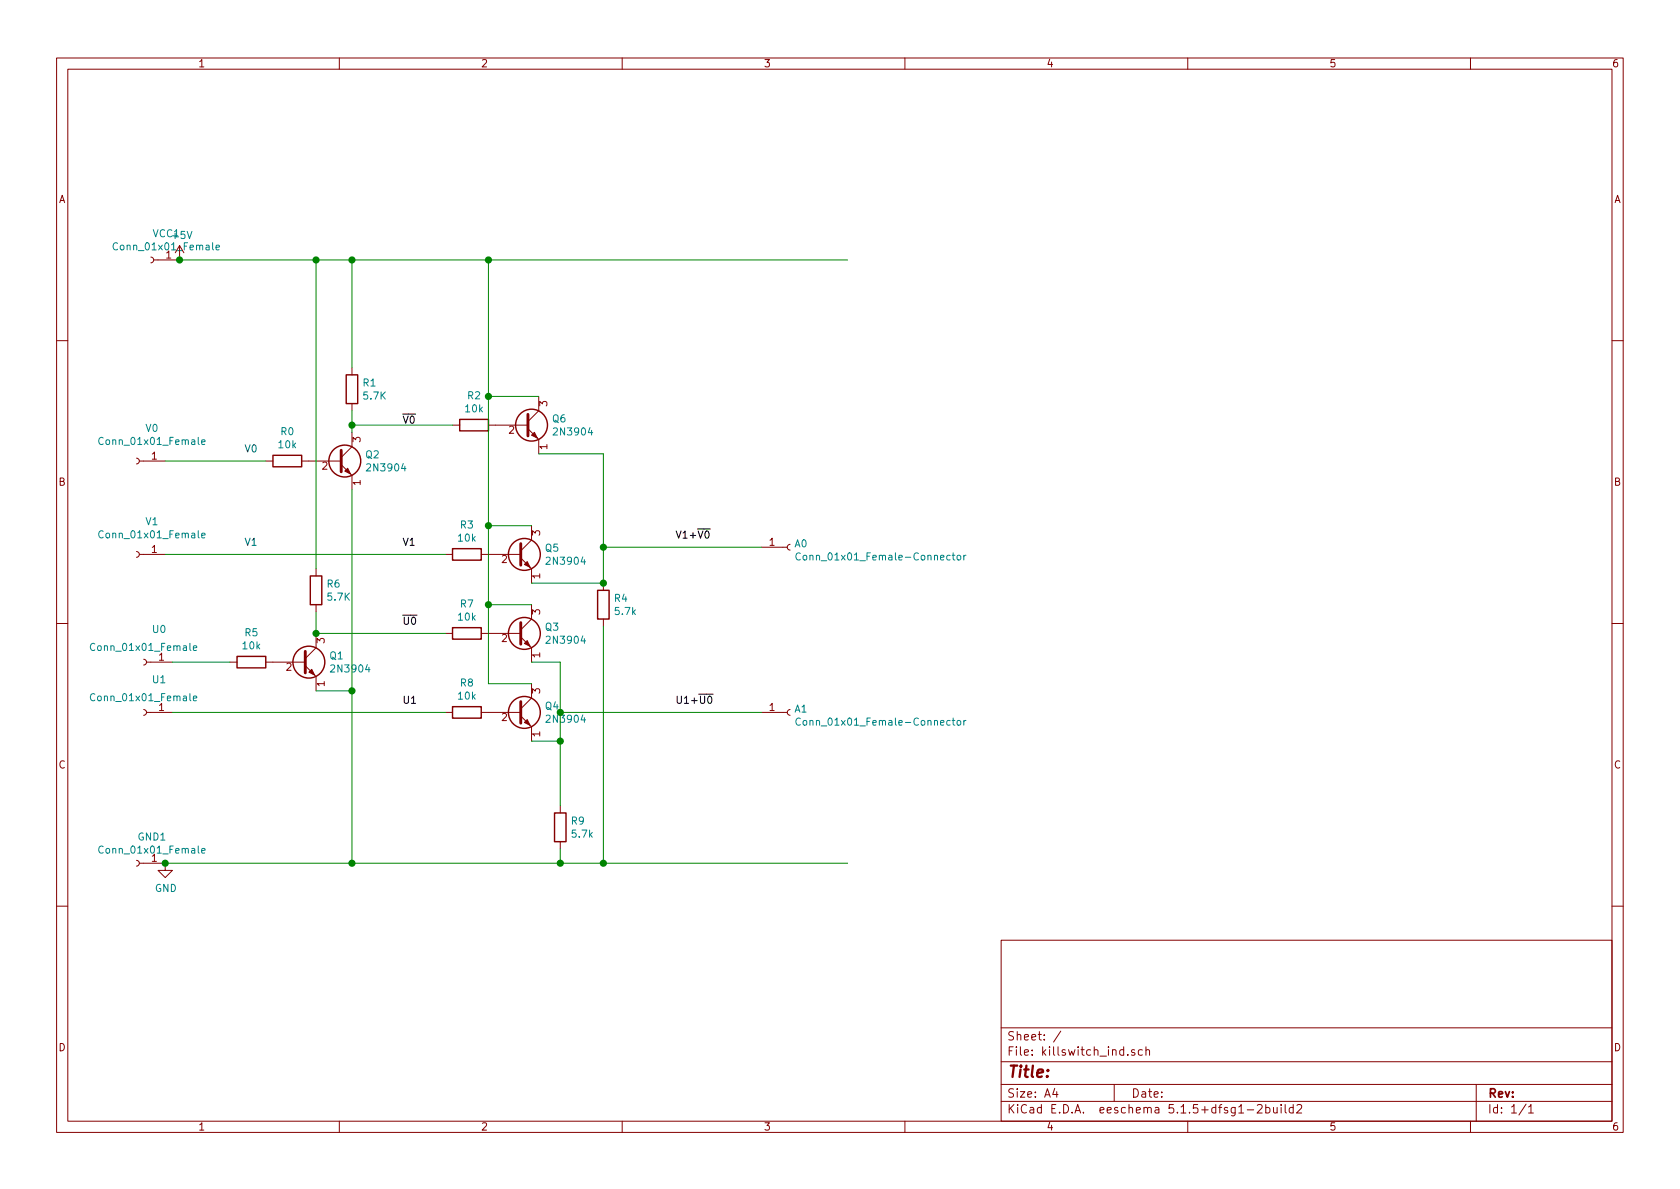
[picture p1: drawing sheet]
EESchema Schematic File Version 4
EELAYER 30 0
EELAYER END
$Descr A4 11693 8268
encoding utf-8
Sheet 1 1
Title ""
Date ""
Rev ""
Comp ""
Comment1 ""
Comment2 ""
Comment3 ""
Comment4 ""
$EndDescr
Text Notes 1700 3150 0    50   ~ 0
V0
$Comp
L killswitch-rescue:+5V-power #PWR0103
U 1 1
P 1250 1800
F 0 "#PWR0103" H 1250 1650 50  0001 C CNN
F 1 "+5V" H 1265 1973 50  0000 C CNN
F 2 "Connector:Banana_Jack_1Pin" H 1250 1800 50  0001 C CNN
F 3 "" H 1250 1800 50  0001 C CNN
	1    1250 1800
	1    0    0    -1  
$EndComp
$Comp
L killswitch-rescue:R-Device R1
U 1 1
P 2450 2700
F 0 "R1" H 2520 2746 50  0000 L CNN
F 1 "5.7K" H 2520 2655 50  0000 L CNN
F 2 "Resistor_THT:R_Axial_DIN0309_L9.0mm_D3.2mm_P15.24mm_Horizontal" V 2380 2700 50  0001 C CNN
F 3 "~" H 2450 2700 50  0001 C CNN
	1    2450 2700
	1    0    0    -1  
$EndComp
Text Label 2800 2950 0    50   ~ 0
~V0
$Comp
L killswitch-rescue:R-Device R2
U 1 1
P 3300 2950
F 0 "R2" V 3093 2950 50  0000 C CNN
F 1 "10k" V 3184 2950 50  0000 C CNN
F 2 "Resistor_THT:R_Axial_DIN0309_L9.0mm_D3.2mm_P15.24mm_Horizontal" V 3230 2950 50  0001 C CNN
F 3 "~" H 3300 2950 50  0001 C CNN
	1    3300 2950
	0    1    1    0   
$EndComp
$Comp
L killswitch-rescue:2N2219-Transistor_BJT Q5
U 1 1
P 3600 3850
F 0 "Q5" H 3790 3896 50  0000 L CNN
F 1 "2N3904" H 3790 3805 50  0000 L CNN
F 2 "Package_TO_SOT_THT:TO-39-3" H 3800 3775 50  0001 L CIN
F 3 "http://www.onsemi.com/pub_link/Collateral/2N2219-D.PDF" H 3600 3850 50  0001 L CNN
	1    3600 3850
	1    0    0    -1  
$EndComp
Wire Wire Line
	3700 4050 4200 4050
Wire Wire Line
	4200 3150 3750 3150
Wire Wire Line
	4200 3150 4200 3800
Connection ~ 4200 4050
$Comp
L killswitch-rescue:R-Device R4
U 1 1
P 4200 4200
F 0 "R4" H 4270 4246 50  0000 L CNN
F 1 "5.7k" H 4270 4155 50  0000 L CNN
F 2 "Resistor_THT:R_Axial_DIN0309_L9.0mm_D3.2mm_P15.24mm_Horizontal" V 4130 4200 50  0001 C CNN
F 3 "~" H 4200 4200 50  0001 C CNN
	1    4200 4200
	1    0    0    -1  
$EndComp
$Comp
L killswitch-rescue:GND-power #PWR0104
U 1 1
P 1150 6000
F 0 "#PWR0104" H 1150 5750 50  0001 C CNN
F 1 "GND" H 1155 5827 50  0000 C CNN
F 2 "Connector:Banana_Jack_1Pin" H 1150 6000 50  0001 C CNN
F 3 "" H 1150 6000 50  0001 C CNN
	1    1150 6000
	1    0    0    -1  
$EndComp
Wire Wire Line
	4200 6000 4200 4350
Wire Wire Line
	3900 6000 3900 5900
Connection ~ 3900 6000
Wire Wire Line
	3900 6000 4200 6000
Wire Wire Line
	4200 3800 5300 3800
Connection ~ 4200 3800
Wire Wire Line
	4200 3800 4200 4050
$Comp
L killswitch-rescue:2N2219-Transistor_BJT Q6
U 1 1
P 3650 2950
F 0 "Q6" H 3840 2996 50  0000 L CNN
F 1 "2N3904" H 3840 2905 50  0000 L CNN
F 2 "Package_TO_SOT_THT:TO-39-3" H 3850 2875 50  0001 L CIN
F 3 "http://www.onsemi.com/pub_link/Collateral/2N2219-D.PDF" H 3650 2950 50  0001 L CNN
	1    3650 2950
	1    0    0    -1  
$EndComp
Wire Wire Line
	3400 3650 3700 3650
Wire Wire Line
	2450 2850 2450 2950
Wire Wire Line
	2450 2950 3150 2950
Connection ~ 2450 2950
Wire Wire Line
	2450 2950 2450 3000
Wire Wire Line
	3400 2750 3750 2750
Connection ~ 3400 2750
Wire Wire Line
	3400 2750 3400 3650
Wire Wire Line
	3400 1800 3400 2750
$Comp
L killswitch-rescue:Conn_01x01_Female-Connector V0
U 1 1
P 950 3200
F 0 "V0" H 842 2975 50  0000 C CNN
F 1 "Conn_01x01_Female" H 842 3066 50  0000 C CNN
F 2 "Connector_Pin:Pin_D0.7mm_L6.5mm_W1.8mm_FlatFork" H 950 3200 50  0001 C CNN
F 3 "~" H 950 3200 50  0001 C CNN
	1    950  3200
	-1   0    0    1   
$EndComp
$Comp
L killswitch-rescue:Conn_01x01_Female-Connector VCC1
U 1 1
P 1050 1800
F 0 "VCC1" H 942 1985 50  0000 C CNN
F 1 "Conn_01x01_Female" H 942 1894 50  0000 C CNN
F 2 "Connector_Pin:Pin_D0.7mm_L6.5mm_W1.8mm_FlatFork" H 1050 1800 50  0001 C CNN
F 3 "~" H 1050 1800 50  0001 C CNN
	1    1050 1800
	-1   0    0    -1  
$EndComp
Connection ~ 1250 1800
$Comp
L killswitch-rescue:Conn_01x01_Female-Connector GND1
U 1 1
P 950 6000
F 0 "GND1" H 842 6185 50  0000 C CNN
F 1 "Conn_01x01_Female" H 842 6094 50  0000 C CNN
F 2 "Connector_Pin:Pin_D0.7mm_L6.5mm_W1.8mm_FlatFork" H 950 6000 50  0001 C CNN
F 3 "~" H 950 6000 50  0001 C CNN
	1    950  6000
	-1   0    0    -1  
$EndComp
Connection ~ 1150 6000
$Comp
L killswitch-rescue:2N2219-Transistor_BJT Q2
U 1 1
P 2350 3200
F 0 "Q2" H 2540 3246 50  0000 L CNN
F 1 "2N3904" H 2540 3155 50  0000 L CNN
F 2 "Package_TO_SOT_THT:TO-39-3" H 2550 3125 50  0001 L CIN
F 3 "http://www.onsemi.com/pub_link/Collateral/2N2219-D.PDF" H 2350 3200 50  0001 L CNN
	1    2350 3200
	1    0    0    -1  
$EndComp
$Comp
L killswitch-rescue:R-Device R0
U 1 1
P 2000 3200
F 0 "R0" V 1793 3200 50  0000 C CNN
F 1 "10k" V 1884 3200 50  0000 C CNN
F 2 "Resistor_THT:R_Axial_DIN0309_L9.0mm_D3.2mm_P15.24mm_Horizontal" V 1930 3200 50  0001 C CNN
F 3 "~" H 2000 3200 50  0001 C CNN
	1    2000 3200
	0    1    1    0   
$EndComp
Wire Wire Line
	1250 1800 2200 1800
Wire Wire Line
	2450 1800 3400 1800
Connection ~ 2450 1800
Wire Wire Line
	2450 6000 3900 6000
Connection ~ 2450 6000
Text Notes 1700 3800 0    50   ~ 0
V1
$Comp
L killswitch-rescue:Conn_01x01_Female-Connector V1
U 1 1
P 950 3850
F 0 "V1" H 842 3625 50  0000 C CNN
F 1 "Conn_01x01_Female" H 842 3716 50  0000 C CNN
F 2 "Connector_Pin:Pin_D0.7mm_L6.5mm_W1.8mm_FlatFork" H 950 3850 50  0001 C CNN
F 3 "~" H 950 3850 50  0001 C CNN
	1    950  3850
	-1   0    0    1   
$EndComp
Wire Wire Line
	2450 1800 2450 2550
Wire Wire Line
	2450 3400 2450 4800
Wire Wire Line
	1150 3200 1850 3200
Wire Wire Line
	1150 3850 3100 3850
$Comp
L killswitch-rescue:R-Device R3
U 1 1
P 3250 3850
F 0 "R3" V 3043 3850 50  0000 C CNN
F 1 "10k" V 3134 3850 50  0000 C CNN
F 2 "Resistor_THT:R_Axial_DIN0309_L9.0mm_D3.2mm_P15.24mm_Horizontal" V 3180 3850 50  0001 C CNN
F 3 "~" H 3250 3850 50  0001 C CNN
	1    3250 3850
	0    1    1    0   
$EndComp
Text Label 2800 3800 0    50   ~ 0
V1
Text Label 4700 3750 0    50   ~ 0
V1+~V0
$Comp
L killswitch-rescue:Conn_01x01_Female-Connector U0
U 1 1
P 1000 4600
F 0 "U0" H 892 4375 50  0000 C CNN
F 1 "Conn_01x01_Female" H 1000 4500 50  0000 C CNN
F 2 "Connector_Pin:Pin_D0.7mm_L6.5mm_W1.8mm_FlatFork" H 1000 4600 50  0001 C CNN
F 3 "~" H 1000 4600 50  0001 C CNN
	1    1000 4600
	-1   0    0    1   
$EndComp
$Comp
L killswitch-rescue:Conn_01x01_Female-Connector U1
U 1 1
P 1000 4950
F 0 "U1" H 892 4725 50  0000 C CNN
F 1 "Conn_01x01_Female" H 1000 4850 50  0000 C CNN
F 2 "Connector_Pin:Pin_D0.7mm_L6.5mm_W1.8mm_FlatFork" H 1000 4950 50  0001 C CNN
F 3 "~" H 1000 4950 50  0001 C CNN
	1    1000 4950
	-1   0    0    1   
$EndComp
$Comp
L killswitch-rescue:R-Device R6
U 1 1
P 2200 4100
F 0 "R6" H 2270 4146 50  0000 L CNN
F 1 "5.7K" H 2270 4055 50  0000 L CNN
F 2 "Resistor_THT:R_Axial_DIN0309_L9.0mm_D3.2mm_P15.24mm_Horizontal" V 2130 4100 50  0001 C CNN
F 3 "~" H 2200 4100 50  0001 C CNN
	1    2200 4100
	1    0    0    -1  
$EndComp
$Comp
L killswitch-rescue:2N2219-Transistor_BJT Q1
U 1 1
P 2100 4600
F 0 "Q1" H 2290 4646 50  0000 L CNN
F 1 "2N3904" H 2290 4555 50  0000 L CNN
F 2 "Package_TO_SOT_THT:TO-39-3" H 2300 4525 50  0001 L CIN
F 3 "http://www.onsemi.com/pub_link/Collateral/2N2219-D.PDF" H 2100 4600 50  0001 L CNN
	1    2100 4600
	1    0    0    -1  
$EndComp
$Comp
L killswitch-rescue:R-Device R5
U 1 1
P 1750 4600
F 0 "R5" V 1543 4600 50  0000 C CNN
F 1 "10k" V 1634 4600 50  0000 C CNN
F 2 "Resistor_THT:R_Axial_DIN0309_L9.0mm_D3.2mm_P15.24mm_Horizontal" V 1680 4600 50  0001 C CNN
F 3 "~" H 1750 4600 50  0001 C CNN
	1    1750 4600
	0    1    1    0   
$EndComp
Wire Wire Line
	2200 1800 2200 3950
Connection ~ 2200 1800
Wire Wire Line
	2200 1800 2450 1800
Wire Wire Line
	1200 4600 1600 4600
$Comp
L killswitch-rescue:R-Device R8
U 1 1
P 3250 4950
F 0 "R8" V 3043 4950 50  0000 C CNN
F 1 "10k" V 3134 4950 50  0000 C CNN
F 2 "Resistor_THT:R_Axial_DIN0309_L9.0mm_D3.2mm_P15.24mm_Horizontal" V 3180 4950 50  0001 C CNN
F 3 "~" H 3250 4950 50  0001 C CNN
	1    3250 4950
	0    1    1    0   
$EndComp
$Comp
L killswitch-rescue:2N2219-Transistor_BJT Q4
U 1 1
P 3600 4950
F 0 "Q4" H 3790 4996 50  0000 L CNN
F 1 "2N3904" H 3790 4905 50  0000 L CNN
F 2 "Package_TO_SOT_THT:TO-39-3" H 3800 4875 50  0001 L CIN
F 3 "http://www.onsemi.com/pub_link/Collateral/2N2219-D.PDF" H 3600 4950 50  0001 L CNN
	1    3600 4950
	1    0    0    -1  
$EndComp
$Comp
L killswitch-rescue:2N2219-Transistor_BJT Q3
U 1 1
P 3600 4400
F 0 "Q3" H 3790 4446 50  0000 L CNN
F 1 "2N3904" H 3790 4355 50  0000 L CNN
F 2 "Package_TO_SOT_THT:TO-39-3" H 3800 4325 50  0001 L CIN
F 3 "http://www.onsemi.com/pub_link/Collateral/2N2219-D.PDF" H 3600 4400 50  0001 L CNN
	1    3600 4400
	1    0    0    -1  
$EndComp
Wire Wire Line
	2200 4250 2200 4400
$Comp
L killswitch-rescue:R-Device R7
U 1 1
P 3250 4400
F 0 "R7" V 3043 4400 50  0000 C CNN
F 1 "10k" V 3134 4400 50  0000 C CNN
F 2 "Resistor_THT:R_Axial_DIN0309_L9.0mm_D3.2mm_P15.24mm_Horizontal" V 3180 4400 50  0001 C CNN
F 3 "~" H 3250 4400 50  0001 C CNN
	1    3250 4400
	0    1    1    0   
$EndComp
Wire Wire Line
	2200 4400 3100 4400
Connection ~ 2200 4400
Wire Wire Line
	1200 4950 3100 4950
Wire Wire Line
	3400 4750 3700 4750
Connection ~ 3400 3650
Wire Wire Line
	3400 4200 3700 4200
Connection ~ 3400 4200
$Comp
L killswitch-rescue:R-Device R9
U 1 1
P 3900 5750
F 0 "R9" H 3970 5796 50  0000 L CNN
F 1 "5.7k" H 3970 5705 50  0000 L CNN
F 2 "Resistor_THT:R_Axial_DIN0309_L9.0mm_D3.2mm_P15.24mm_Horizontal" V 3830 5750 50  0001 C CNN
F 3 "~" H 3900 5750 50  0001 C CNN
	1    3900 5750
	1    0    0    -1  
$EndComp
Wire Wire Line
	3700 4600 3900 4600
Wire Wire Line
	3900 4600 3900 4950
Wire Wire Line
	3700 5150 3900 5150
Connection ~ 3900 5150
Wire Wire Line
	3900 5150 3900 5600
Wire Wire Line
	3900 4950 5300 4950
Connection ~ 3900 4950
Wire Wire Line
	3900 4950 3900 5150
Wire Wire Line
	1150 6000 2450 6000
Wire Wire Line
	2200 4800 2450 4800
Connection ~ 2450 4800
Wire Wire Line
	2450 4800 2450 6000
Text Label 2800 4350 0    50   ~ 0
~U0
Text Label 2800 4900 0    50   ~ 0
U1
Text Label 4700 4900 0    50   ~ 0
U1+~U0
Wire Wire Line
	4200 6000 5900 6000
Wire Wire Line
	3400 1800 5900 1800
Connection ~ 3400 1800
Wire Wire Line
	3400 3650 3400 4200
Wire Wire Line
	3400 4200 3400 4750
$Comp
L killswitch-rescue:Conn_01x01_Female-Connector A0
U 1 1
P 5500 3800
F 0 "A0" H 5528 3826 50  0000 L CNN
F 1 "Conn_01x01_Female-Connector" H 5528 3735 50  0000 L CNN
F 2 "Connector_Pin:Pin_D0.7mm_L6.5mm_W1.8mm_FlatFork" H 5500 3800 50  0001 C CNN
F 3 "" H 5500 3800 50  0001 C CNN
	1    5500 3800
	1    0    0    -1  
$EndComp
$Comp
L killswitch-rescue:Conn_01x01_Female-Connector A1
U 1 1
P 5500 4950
F 0 "A1" H 5528 4976 50  0000 L CNN
F 1 "Conn_01x01_Female-Connector" H 5528 4885 50  0000 L CNN
F 2 "Connector_Pin:Pin_D0.7mm_L6.5mm_W1.8mm_FlatFork" H 5500 4950 50  0001 C CNN
F 3 "" H 5500 4950 50  0001 C CNN
	1    5500 4950
	1    0    0    -1  
$EndComp
Connection ~ 4200 6000
$EndSCHEMATC
